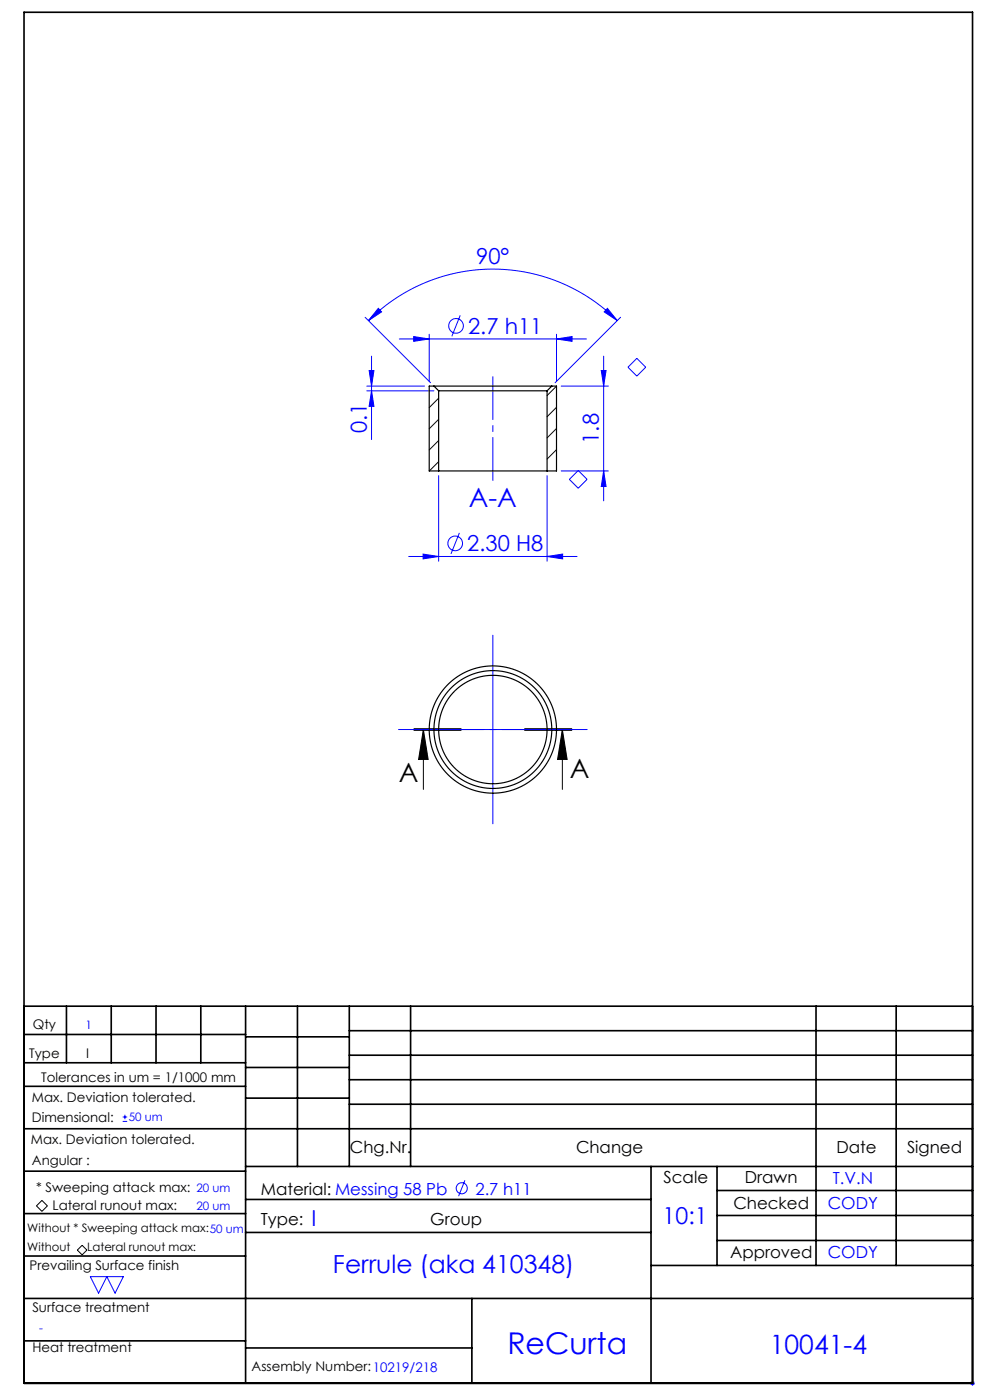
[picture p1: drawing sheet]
<svg xmlns="http://www.w3.org/2000/svg" width="210mm" height="297mm" viewBox="0 0 210 297" stroke-linecap="round" stroke-linejoin="round" font-family="sans-serif">
<g fill="none" stroke="#00f" stroke-width=".21">
<path d="M77.5 67.3l13.8 13.9M78.2 68a37.3 37.3 0 0 1 52.7 0M78.3 78.6h1l-.5 3.3zM78.8 75.6v17.6M80.3 65.4l.6 .8-2.7 1.8zM84.7 71.9h39.7M87.7 71.4l3.3 .5-3.3 .5zM91 70.9v10M97.6 66.9l-1.8 4.5M118 71.9l3.3-.5v1zM118 70.9v10M127.5 78.6h1.1l-.6 3.3z"/>
<path d="M128 75.6v30.7M128.8 65.4l2.1 2.6-2.7-1.8zM131.6 67.3l-13.8 13.9M133.2 77.9l1.9-1.9 1.9 1.9-1.9 1.9zM77.8 81.9h12.2M77.8 82.9h14.2M78.8 82.9l.5 3.3h-1zM119 81.9h10M119 99.9h10M128 99.9l.6 3.3h-1.1zM86.7 118.1h35.7M89.7 117.5l3.3 .6-3.3 .5z"/>
<path d="M93 100.9v18.2M97.4 113.1l-1.7 4.4M116 118.1l3.3-.6v1.1zM116 100.9v18.2M120.8 101.7l1.9-1.9 1.8 1.9-1.8 1.9zM104.5 134.8v40M84.5 154.8h40M26 237.9h1M26 237h1M26.5 236.5v.9M98.6 250.4l-1.3 3.4M19.2 270.8h7l-1.8 3.5-1.7-3.5-1.8 3.5z"/>
<path d="M205.8 293.5h1M205.9 293.1l.7 .7M206.3 293v1M206.6 293.1l-.7 .7"/>
<circle cx="96.7" cy="69.1" r="1.56"/>
<circle cx="96.6" cy="115.3" r="1.56"/>
<circle cx="97.9" cy="252.1" r="1.18"/>
</g>
<path d="M87.8 154.9h10zM87.8 154.8h10M87.8 154.6h10M89.8 154.8l1 6.3h-2zM89.8 154.8v12.7M111.3 154.8h10M111.3 154.6h10M111.3 154.9h10M119.3 154.8l1 6.3h-2zM119.3 154.8v12.7M8.9 254.7l1.2 1.1-1.2 1.2-1.2-1.2zM16.4 265.2l1-1 1 1-1 1z" fill="none" stroke="#000" stroke-width=".21"/>
<path d="M121.3 154.8h-33.5" fill="none" stroke="#000" stroke-width=".21" stroke-dasharray="6.3 1.3 1.3 1.3" stroke-dashoffset="1.7"/>
<path d="M104.5 101.9v-22" fill="none" stroke="#00f" stroke-width=".21" stroke-dasharray="15.2 1.3 1.3 1.3" stroke-dashoffset="6.1"/>
<g fill="none" stroke="#000" stroke-width=".35">
<path d="M5.1 2.6h201.2v290.9h-201.2zM5.1 213.5h201.2M5.1 219.5h47M14.1 213.5v12M23.6 213.5v12M33.1 213.5v12M42.6 213.5v12M52.1 213.5v80M52.1 220h22M63.1 213.5v34M74.1 218.7h132.2M74.1 213.5v34"/>
<path d="M87.1 213.5v34M173.1 213.5v55M190.1 213.5v55M5.1 239.5h201.2M5.1 230.5h47M5.1 225.5h47M52.1 226.5h22M52.1 233h22M74.1 223.9h132.2M74.1 229.1h132.2M74.1 234.3h132.2M5.1 257.5h47"/>
<path d="M5.1 248.5h47M52.1 247.5h154.2M52.1 254.5h86M138.1 247.5v46M152.1 247.5v21M152.1 252.6h54.2M152.1 257.9h54.2M5.1 275.5h201.2M5.1 266.5h47M52.1 261.5h86M100.1 275.5v18M138.1 268.5h68.2"/>
<path d="M152.1 263.2h54.2M5.1 284.5h47M52.1 286h48"/>
</g>
<path d="M119.3 154.8l1 6.3h-2zM89.8 154.8l1 6.3h-2z" fill="#000"/>
<g fill="#00f">
<path d="M87.7 71.4l3.3 .5-3.3 .5zM118 71.9l3.3-.5v1z"/>
<path d="M89.7 117.5l3.3 .6-3.3 .5zM116 118.1l3.3-.6v1.1z"/>
<path d="M128.8 65.4l2.1 2.6-2.7-1.8zM80.3 65.4l.6 .8-2.7 1.8z"/>
<path d="M127.5 78.6h1.1l-.6 3.3zM128 99.9l.6 3.3h-1.1zM78.3 78.6h1l-.5 3.3zM78.8 82.9l.5 3.3h-1z"/>
</g>
<g fill="none" stroke="#000" stroke-width=".25">
<path d="M92 81.9h25M92 81.9h-1v18h2M92 81.9l1 1M93 82.9h23M93 99.9h23M93 82.9v17M116 82.9v17M117 81.9h1v18h-2M117 81.9l-1 1"/>
<circle cx="104.5" cy="154.8" r="11.5"/>
<circle cx="104.5" cy="154.8" r="13.5"/>
<circle cx="104.5" cy="154.8" r="12.5"/>
</g>
<path d="M91.1 81.9l-.1 .1M93 84.5l-2 2M93 89l-2 2M93 93.4l-2 2M93 97.9l-1.9 2M118 81.9l-2 2M118 86.4l-2 2M118 90.9l-2 2M118 95.4l-2 2M118 99.9h.1" fill="none" stroke="#000" stroke-width=".21"/>
<text font-size="6.3" fill="#00f" x="107.6" y="287.3">ReCurta</text>
<g font-size="5.6" fill="#00f">
<text x="99.4" y="107.6">A-A</text>
<text x="163.3" y="287.2">10041-4</text>
</g>
<g font-size="5.6">
<text x="84.6" y="165.9">A</text>
<text x="120.9" y="164.9">A</text>
</g>
<text font-size="5.3" fill="#00f" x="70.6" y="270.1">Ferrule (aka 410348)</text>
<text font-size="4.9" fill="#00f" x="140.6" y="259.7">10:1</text>
<g font-size="4.7" fill="#00f">
<text x="101" y="56.1">90°</text>
<text x="99.3" y="70.8">2.7 h11</text>
<text x="77.8" y="92" transform="rotate(-90 77.8 92)">0.1</text>
<text x="127" y="94.1" transform="rotate(-90 127 94.1)">1.8</text>
<text x="99.1" y="117">2.30 H8</text>
<text x="66.1" y="260">I</text>
</g>
<g font-size="3.5">
<text x="74.2" y="244.7">Chg.Nr.</text>
<text x="122.2" y="244.7">Change</text>
<text x="177.4" y="244.7">Date</text>
<text x="192.4" y="244.7">Signed</text>
<text x="140.8" y="250.9">Scale</text>
<text x="158" y="250.9">Drawn</text>
<text x="55.3" y="253.5">Material: Messing 58 Pb</text>
<text x="155.6" y="256.4">Checked</text>
<text x="55.3" y="259.8">Type:</text>
<text x="91.3" y="259.8">Group</text>
<text x="154.9" y="266.9">Approved</text>
</g>
<g font-size="3.5" fill="#00f">
<text x="176.6" y="251.1">T.V.N</text>
<text x="100.9" y="253.4">2.7 h11</text>
<text x="175.6" y="256.6">CODY</text>
<text x="175.6" y="267">CODY</text>
</g>
<g font-size="2.8">
<text x="7" y="218.4">Qty</text>
<text x="6.2" y="224.5">Type</text>
<text x="18.2" y="224.5">I</text>
<text x="6.8" y="233.7">Max. Deviation tolerated.</text>
<text x="8.8" y="229.4">Tolerances in um = 1/1000 mm</text>
<text x="6.8" y="238.1">Dimensional:</text>
<text x="6.6" y="242.8">Max. Deviation tolerated.</text>
<text x="6.8" y="247.1">Angular :</text>
<text x="7.6" y="252.9">* Sweeping attack max:</text>
<text x="11.2" y="256.7">Lateral runout max:</text>
<text x="6.3" y="269.5">Prevailing Surface finish</text>
<text x="6.9" y="278.3">Surface treatment</text>
<text x="6.9" y="286.7">Heat treatment</text>
<text x="53.4" y="290.9">Assembly Number:10219/218</text>
</g>
<g font-size="2.5" fill="#00f">
<text x="18.1" y="218.3">1</text>
<text x="27.3" y="237.9">50 um</text>
<text x="41.7" y="256.6">20 um</text>
<text x="41.7" y="252.9">20 um</text>
<text x="8.3" y="282.6">-</text>
</g>
<g font-size="2.5">
<text x="5.8" y="261.4">Without * Sweeping attack max:50 um</text>
<text x="5.8" y="265.4">Without</text>
<text x="18.5" y="265.3">Lateral runout max:</text>
</g>
</svg>
